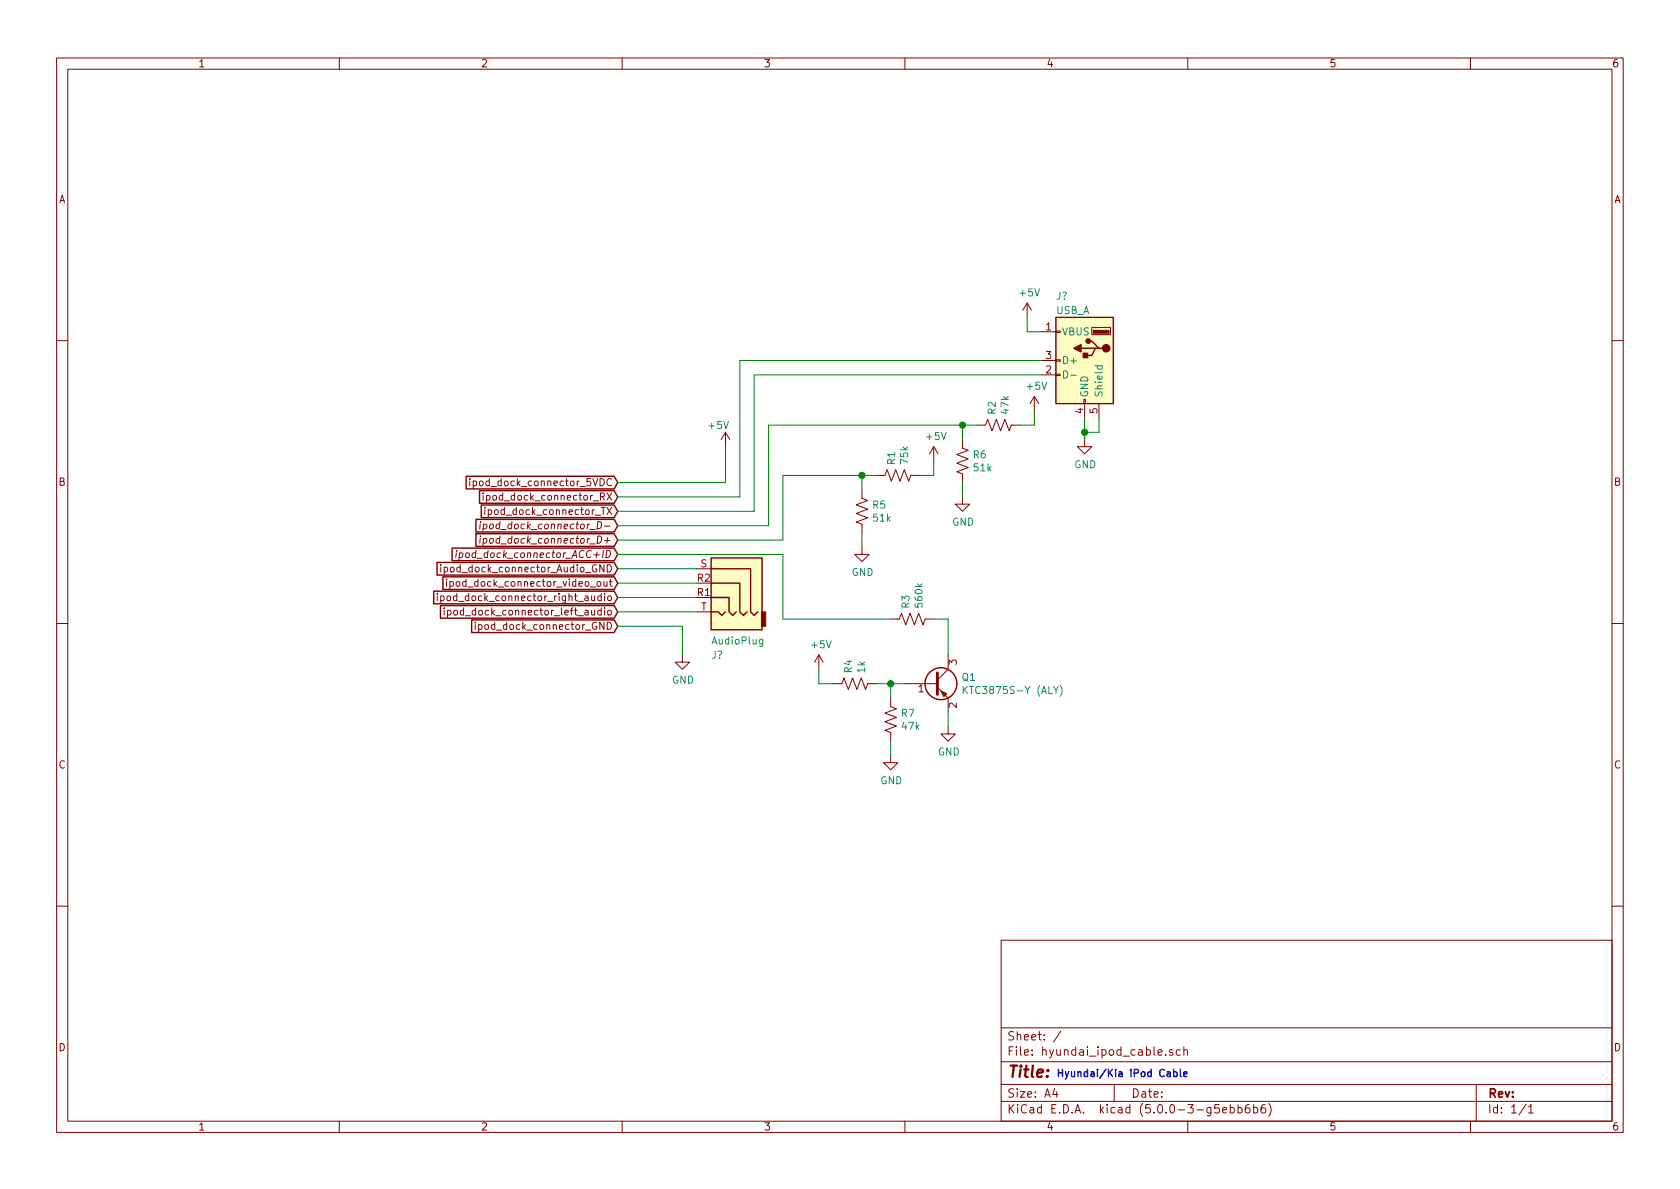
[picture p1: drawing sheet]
EESchema Schematic File Version 4
EELAYER 26 0
EELAYER END
$Descr A4 11693 8268
encoding utf-8
Sheet 1 1
Title ""
Date ""
Rev ""
Comp ""
Comment1 ""
Comment2 ""
Comment3 ""
Comment4 ""
$EndDescr
$Comp
L Device:R_US R5
U 1 1
P 6000 3550
F 0 "R5" H 6068 3596 50  0000 L CNN
F 1 "51k" H 6068 3505 50  0000 L CNN
F 2 "" V 6040 3540 50  0001 C CNN
F 3 "~" H 6000 3550 50  0001 C CNN
	1    6000 3550
	1    0    0    -1  
$EndComp
$Comp
L Device:R_US R1
U 1 1
P 6250 3300
F 0 "R1" H 6318 3346 50  0000 L CNN
F 1 "75k" H 6318 3255 50  0000 L CNN
F 2 "" V 6290 3290 50  0001 C CNN
F 3 "~" H 6250 3300 50  0001 C CNN
	1    6250 3300
	0    -1   -1   0   
$EndComp
Wire Wire Line
	6000 3400 6000 3300
Wire Wire Line
	6000 3300 6100 3300
Connection ~ 6000 3300
Text GLabel 4300 3750 0    50   Input Italic 0
ipod_dock_connector_D+
$Comp
L power:GND #PWR?
U 1 1
P 6000 3800
F 0 "#PWR?" H 6000 3550 50  0001 C CNN
F 1 "GND" H 6005 3627 50  0000 C CNN
F 2 "" H 6000 3800 50  0001 C CNN
F 3 "" H 6000 3800 50  0001 C CNN
	1    6000 3800
	1    0    0    -1  
$EndComp
$Comp
L power:+5V #PWR?
U 1 1
P 6500 3200
F 0 "#PWR?" H 6500 3050 50  0001 C CNN
F 1 "+5V" H 6515 3373 50  0000 C CNN
F 2 "" H 6500 3200 50  0001 C CNN
F 3 "" H 6500 3200 50  0001 C CNN
	1    6500 3200
	1    0    0    -1  
$EndComp
Wire Wire Line
	6000 3700 6000 3800
$Comp
L Device:R_US R6
U 1 1
P 6700 3200
F 0 "R6" H 6768 3246 50  0000 L CNN
F 1 "51k" H 6768 3155 50  0000 L CNN
F 2 "" V 6740 3190 50  0001 C CNN
F 3 "~" H 6700 3200 50  0001 C CNN
	1    6700 3200
	1    0    0    -1  
$EndComp
$Comp
L Device:R_US R2
U 1 1
P 6950 2950
F 0 "R2" H 7018 2996 50  0000 L CNN
F 1 "47k" H 7018 2905 50  0000 L CNN
F 2 "" V 6990 2940 50  0001 C CNN
F 3 "~" H 6950 2950 50  0001 C CNN
	1    6950 2950
	0    -1   -1   0   
$EndComp
Wire Wire Line
	6700 3050 6700 2950
Wire Wire Line
	6700 2950 6800 2950
Text GLabel 4300 3650 0    50   Input Italic 0
ipod_dock_connector_D-
$Comp
L power:GND #PWR?
U 1 1
P 6700 3450
F 0 "#PWR?" H 6700 3200 50  0001 C CNN
F 1 "GND" H 6705 3277 50  0000 C CNN
F 2 "" H 6700 3450 50  0001 C CNN
F 3 "" H 6700 3450 50  0001 C CNN
	1    6700 3450
	1    0    0    -1  
$EndComp
$Comp
L power:+5V #PWR?
U 1 1
P 7200 2850
F 0 "#PWR?" H 7200 2700 50  0001 C CNN
F 1 "+5V" H 7215 3023 50  0000 C CNN
F 2 "" H 7200 2850 50  0001 C CNN
F 3 "" H 7200 2850 50  0001 C CNN
	1    7200 2850
	1    0    0    -1  
$EndComp
Wire Wire Line
	7100 2950 7200 2950
Wire Wire Line
	7200 2950 7200 2850
Wire Wire Line
	6700 3350 6700 3450
$Comp
L Device:Q_PNP_BEC Q1
U 1 1
P 6500 4750
F 0 "Q1" H 6691 4796 50  0000 L CNN
F 1 "KTC3875S-Y (ALY)" H 6691 4705 50  0000 L CNN
F 2 "" H 6700 4850 50  0001 C CNN
F 3 "~" H 6500 4750 50  0001 C CNN
	1    6500 4750
	1    0    0    -1  
$EndComp
$Comp
L Device:R_US R7
U 1 1
P 6200 5000
F 0 "R7" H 6268 5046 50  0000 L CNN
F 1 "47k" H 6268 4955 50  0000 L CNN
F 2 "" V 6240 4990 50  0001 C CNN
F 3 "~" H 6200 5000 50  0001 C CNN
	1    6200 5000
	1    0    0    -1  
$EndComp
$Comp
L Device:R_US R4
U 1 1
P 5950 4750
F 0 "R4" H 6018 4796 50  0000 L CNN
F 1 "1k" H 6018 4705 50  0000 L CNN
F 2 "" V 5990 4740 50  0001 C CNN
F 3 "~" H 5950 4750 50  0001 C CNN
	1    5950 4750
	0    -1   -1   0   
$EndComp
Text GLabel 4300 3850 0    50   Input Italic 0
ipod_dock_connector_ACC+ID
$Comp
L power:GND #PWR?
U 1 1
P 6200 5250
F 0 "#PWR?" H 6200 5000 50  0001 C CNN
F 1 "GND" H 6205 5077 50  0000 C CNN
F 2 "" H 6200 5250 50  0001 C CNN
F 3 "" H 6200 5250 50  0001 C CNN
	1    6200 5250
	1    0    0    -1  
$EndComp
$Comp
L power:+5V #PWR?
U 1 1
P 5700 4650
F 0 "#PWR?" H 5700 4500 50  0001 C CNN
F 1 "+5V" H 5715 4823 50  0000 C CNN
F 2 "" H 5700 4650 50  0001 C CNN
F 3 "" H 5700 4650 50  0001 C CNN
	1    5700 4650
	1    0    0    -1  
$EndComp
Wire Wire Line
	6200 5150 6200 5250
$Comp
L Device:R_US R3
U 1 1
P 6350 4300
F 0 "R3" H 6418 4346 50  0000 L CNN
F 1 "560k" H 6418 4255 50  0000 L CNN
F 2 "" V 6390 4290 50  0001 C CNN
F 3 "~" H 6350 4300 50  0001 C CNN
	1    6350 4300
	0    -1   -1   0   
$EndComp
Wire Wire Line
	6500 4300 6600 4300
Wire Wire Line
	6100 4750 6200 4750
Wire Wire Line
	6200 4750 6200 4850
Wire Wire Line
	5800 4750 5700 4750
Wire Wire Line
	5700 4750 5700 4650
Wire Wire Line
	6300 4750 6200 4750
Connection ~ 6200 4750
Wire Wire Line
	6600 4300 6600 4550
$Comp
L power:GND #PWR?
U 1 1
P 6600 5050
F 0 "#PWR?" H 6600 4800 50  0001 C CNN
F 1 "GND" H 6605 4877 50  0000 C CNN
F 2 "" H 6600 5050 50  0001 C CNN
F 3 "" H 6600 5050 50  0001 C CNN
	1    6600 5050
	1    0    0    -1  
$EndComp
Wire Wire Line
	6600 5050 6600 4950
Text GLabel 4300 4350 0    50   Input ~ 0
ipod_dock_connector_GND
$Comp
L power:GND #PWR?
U 1 1
P 4750 4550
F 0 "#PWR?" H 4750 4300 50  0001 C CNN
F 1 "GND" H 4755 4377 50  0000 C CNN
F 2 "" H 4750 4550 50  0001 C CNN
F 3 "" H 4750 4550 50  0001 C CNN
	1    4750 4550
	1    0    0    -1  
$EndComp
Wire Wire Line
	4750 4350 4750 4550
Text GLabel 4300 3350 0    50   Input ~ 0
ipod_dock_connector_5VDC
$Comp
L power:+5V #PWR?
U 1 1
P 5050 3100
F 0 "#PWR?" H 5050 2950 50  0001 C CNN
F 1 "+5V" H 5000 3250 50  0000 C CNN
F 2 "" H 5050 3100 50  0001 C CNN
F 3 "" H 5050 3100 50  0001 C CNN
	1    5050 3100
	1    0    0    -1  
$EndComp
$Comp
L Connector:USB_A J?
U 1 1
P 7550 2500
F 0 "J?" H 7750 2950 50  0000 R CNN
F 1 "USB_A" H 7750 2850 50  0000 R CNN
F 2 "" H 7700 2450 50  0001 C CNN
F 3 " ~" H 7700 2450 50  0001 C CNN
	1    7550 2500
	-1   0    0    -1  
$EndComp
$Comp
L power:GND #PWR?
U 1 1
P 7550 3050
F 0 "#PWR?" H 7550 2800 50  0001 C CNN
F 1 "GND" H 7555 2877 50  0000 C CNN
F 2 "" H 7550 3050 50  0001 C CNN
F 3 "" H 7550 3050 50  0001 C CNN
	1    7550 3050
	1    0    0    -1  
$EndComp
Wire Wire Line
	7650 3000 7550 3000
Connection ~ 7550 3000
Wire Wire Line
	7550 3000 7550 3050
$Comp
L power:+5V #PWR?
U 1 1
P 7150 2200
F 0 "#PWR?" H 7150 2050 50  0001 C CNN
F 1 "+5V" H 7165 2373 50  0000 C CNN
F 2 "" H 7150 2200 50  0001 C CNN
F 3 "" H 7150 2200 50  0001 C CNN
	1    7150 2200
	1    0    0    -1  
$EndComp
Wire Wire Line
	7150 2200 7150 2300
Wire Wire Line
	7150 2300 7250 2300
Text GLabel 4300 3450 0    50   Input ~ 0
ipod_dock_connector_RX
Text GLabel 4300 3550 0    50   Input ~ 0
ipod_dock_connector_TX
$Comp
L Connector:AudioJack4_Ground J?
U 1 1
P 5050 4050
F 0 "J?" H 5150 3550 50  0000 R CNN
F 1 "AudioPlug" H 5150 3650 50  0000 R CNN
F 2 "" H 5050 4050 50  0001 C CNN
F 3 "~" H 5050 4050 50  0001 C CNN
	1    5050 4050
	-1   0    0    -1  
$EndComp
Text GLabel 4300 4250 0    50   Input ~ 0
ipod_dock_connector_left_audio
Text GLabel 4300 4150 0    50   Input ~ 0
ipod_dock_connector_right_audio
Text GLabel 4300 4050 0    50   Input ~ 0
ipod_dock_connector_video_out
Text GLabel 4300 3950 0    50   Input ~ 0
ipod_dock_connector_Audio_GND
Wire Wire Line
	5050 3100 5050 3350
Wire Wire Line
	5350 2950 6700 2950
Connection ~ 6700 2950
Wire Wire Line
	6400 3300 6500 3300
Wire Wire Line
	6500 3300 6500 3200
Wire Wire Line
	7250 2600 5250 2600
Wire Wire Line
	7250 2500 5150 2500
Wire Wire Line
	5150 2500 5150 3450
Wire Wire Line
	5250 2600 5250 3550
Wire Wire Line
	5350 2950 5350 3650
Wire Wire Line
	7650 2900 7650 3000
Wire Wire Line
	7550 2900 7550 3000
Wire Wire Line
	5450 3300 5450 3750
Wire Wire Line
	5450 3300 6000 3300
Wire Wire Line
	5450 4300 6200 4300
Wire Wire Line
	5450 3850 5450 4300
Wire Wire Line
	4300 3350 5050 3350
Wire Wire Line
	4300 3450 5150 3450
Wire Wire Line
	4300 3550 5250 3550
Wire Wire Line
	4300 3650 5350 3650
Wire Wire Line
	4300 3750 5450 3750
Wire Wire Line
	4300 3850 5450 3850
Wire Wire Line
	4300 4350 4750 4350
Wire Wire Line
	4300 3950 4850 3950
Wire Wire Line
	4850 4050 4300 4050
Wire Wire Line
	4300 4150 4850 4150
Wire Wire Line
	4850 4250 4300 4250
Text Notes 7350 7500 0    50   ~ 10
Hyundai/Kia iPod Cable
$EndSCHEMATC
